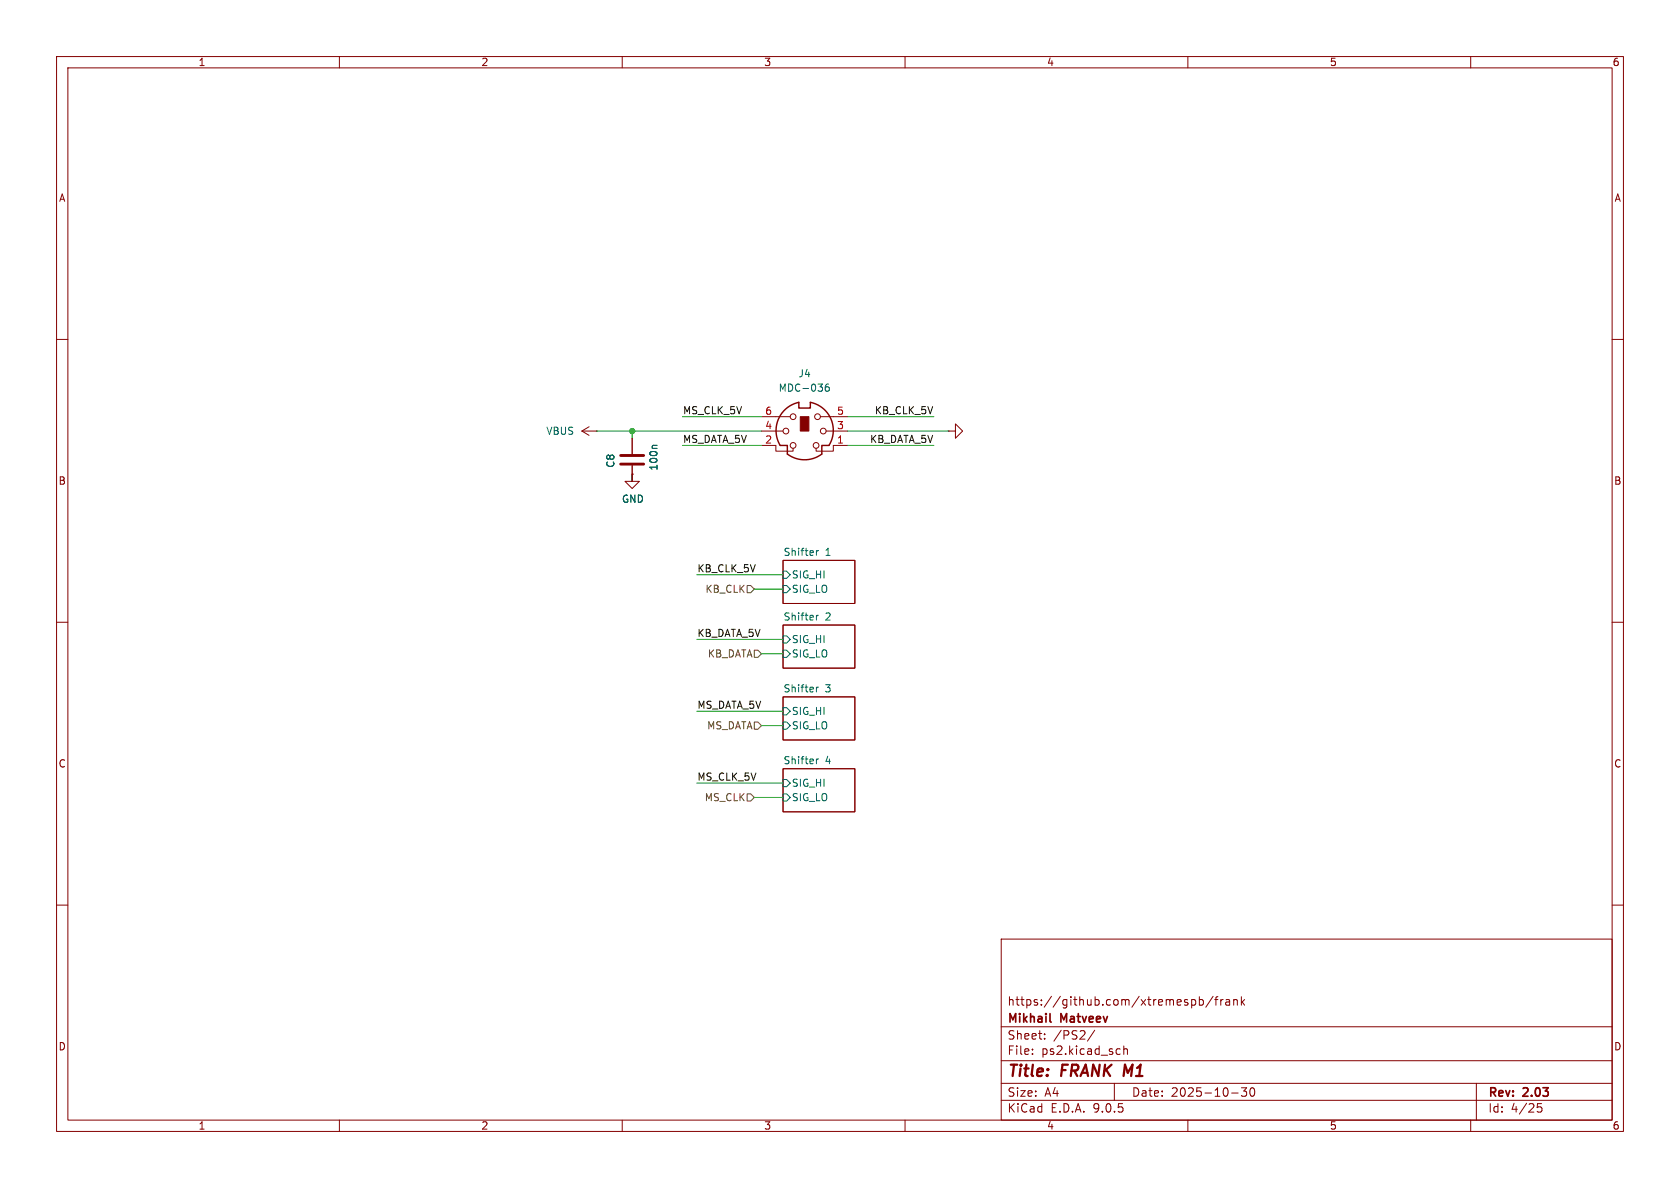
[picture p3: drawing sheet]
(kicad_sch
 (version 20250114)
 (generator "eeschema")
 (generator_version "9.0")
 (paper "A4")
 (title_block
  (title "${NAME} ${MODEL}")
  (date "${DATE}")
  (rev "${VERSION}")
  (company "Mikhail Matveev")
  (comment 1 "https://github.com/xtremespb/frank"))
 (lib_symbols
  (symbol "Connector:Mini-DIN-6"
   (pin_names
    (offset 1.016)) (exclude_from_sim no) (in_bom yes) (on_board yes)
   (property "Reference" "J" (at 0 6.35 0) (effects (font (size 1.27 1.27))))
   (property "Value" "Mini-DIN-6" (at 0 -6.35 0) (effects (font (size 1.27 1.27))))
   (property "Footprint" "" (at 0 0 0) (effects (font (size 1.27 1.27)) (hide yes)))
   (property "Datasheet" "http://service.powerdynamics.com/ec/Catalog17/Section%2011.pdf" (at 0 0 0) (effects (font (size 1.27 1.27)) (hide yes)))
   (property "Description" "6-pin Mini-DIN connector" (at 0 0 0) (effects (font (size 1.27 1.27)) (hide yes)))
   (symbol "Mini-DIN-6_0_1"
    (polyline (pts (xy -4.318 -2.54) (xy -3.048 -2.54) (xy -3.048 -4.064)) (stroke (width 0.254) (type default)) (fill (type none)))
    (polyline (pts (xy -3.81 0) (xy -5.08 0)) (stroke (width 0) (type default)) (fill (type none)))
    (circle (center -3.302 0) (radius 0.508) (stroke (width 0) (type default)) (fill (type none)))
    (polyline (pts (xy -2.54 2.54) (xy -5.08 2.54)) (stroke (width 0) (type default)) (fill (type none)))
    (circle (center -2.032 2.54) (radius 0.508) (stroke (width 0) (type default)) (fill (type none)))
    (circle (center -2.032 -2.54) (radius 0.508) (stroke (width 0) (type default)) (fill (type none)))
    (polyline (pts (xy -2.032 -3.048) (xy -2.032 -3.556) (xy -5.08 -3.556) (xy -5.08 -2.54)) (stroke (width 0) (type default)) (fill (type none)))
    (polyline (pts (xy -1.016 5.08) (xy -1.016 4.064) (xy 1.016 4.064) (xy 1.016 5.08)) (stroke (width 0.254) (type default)) (fill (type none)))
    (rectangle (start -0.762 2.54) (end 0.762 0) (stroke (width 0) (type default)) (fill (type outline)))
    (arc (start 3.048 -4.064) (mid 0 -5.08) (end -3.048 -4.064) (stroke (width 0.254) (type default)) (fill (type none)))
    (arc (start 1.016 5.08) (mid 4.6646 2.1356) (end 4.318 -2.54) (stroke (width 0.254) (type default)) (fill (type none)))
    (arc (start -4.318 -2.54) (mid -4.6241 2.1181) (end -1.016 5.08) (stroke (width 0.254) (type default)) (fill (type none)))
    (circle (center 2.032 -2.54) (radius 0.508) (stroke (width 0) (type default)) (fill (type none)))
    (polyline (pts (xy 2.032 -3.048) (xy 2.032 -3.556) (xy 5.08 -3.556) (xy 5.08 -2.54)) (stroke (width 0) (type default)) (fill (type none)))
    (circle (center 2.286 2.54) (radius 0.508) (stroke (width 0) (type default)) (fill (type none)))
    (polyline (pts (xy 2.794 2.54) (xy 5.08 2.54)) (stroke (width 0) (type default)) (fill (type none)))
    (circle (center 3.302 0) (radius 0.508) (stroke (width 0) (type default)) (fill (type none)))
    (polyline (pts (xy 4.318 -2.54) (xy 3.048 -2.54) (xy 3.048 -4.064)) (stroke (width 0.254) (type default)) (fill (type none)))
    (polyline (pts (xy 5.08 0) (xy 3.81 0)) (stroke (width 0) (type default)) (fill (type none))))
   (symbol "Mini-DIN-6_1_1"
    (pin passive line (at -7.62 2.54 0) (length 2.54) (name "~" (effects (font (size 1.27 1.27)))) (number "6" (effects (font (size 1.27 1.27)))))
    (pin passive line (at -7.62 0 0) (length 2.54) (name "~" (effects (font (size 1.27 1.27)))) (number "4" (effects (font (size 1.27 1.27)))))
    (pin passive line (at -7.62 -2.54 0) (length 2.54) (name "~" (effects (font (size 1.27 1.27)))) (number "2" (effects (font (size 1.27 1.27)))))
    (pin passive line (at 7.62 2.54 180) (length 2.54) (name "~" (effects (font (size 1.27 1.27)))) (number "5" (effects (font (size 1.27 1.27)))))
    (pin passive line (at 7.62 0 180) (length 2.54) (name "~" (effects (font (size 1.27 1.27)))) (number "3" (effects (font (size 1.27 1.27)))))
    (pin passive line (at 7.62 -2.54 180) (length 2.54) (name "~" (effects (font (size 1.27 1.27)))) (number "1" (effects (font (size 1.27 1.27))))))
   (embedded_fonts no))
  (symbol "Device:C"
   (pin_numbers (hide yes))
   (pin_names
    (offset 0.254)) (exclude_from_sim no) (in_bom yes) (on_board yes)
   (property "Reference" "C" (at 0.635 2.54 0) (effects (font (size 1.27 1.27)) (justify left)))
   (property "Value" "C" (at 0.635 -2.54 0) (effects (font (size 1.27 1.27)) (justify left)))
   (property "Footprint" "" (at 0.9652 -3.81 0) (effects (font (size 1.27 1.27)) (hide yes)))
   (property "Datasheet" "~" (at 0 0 0) (effects (font (size 1.27 1.27)) (hide yes)))
   (property "Description" "Unpolarized capacitor" (at 0 0 0) (effects (font (size 1.27 1.27)) (hide yes)))
   (symbol "C_0_1"
    (polyline (pts (xy -2.032 0.762) (xy 2.032 0.762)) (stroke (width 0.508) (type default)) (fill (type none)))
    (polyline (pts (xy -2.032 -0.762) (xy 2.032 -0.762)) (stroke (width 0.508) (type default)) (fill (type none))))
   (symbol "C_1_1"
    (pin passive line (at 0 3.81 270) (length 2.794) (name "~" (effects (font (size 1.27 1.27)))) (number "1" (effects (font (size 1.27 1.27)))))
    (pin passive line (at 0 -3.81 90) (length 2.794) (name "~" (effects (font (size 1.27 1.27)))) (number "2" (effects (font (size 1.27 1.27))))))
   (embedded_fonts no))
  (symbol "power:GND"
   (power)
   (pin_numbers (hide yes))
   (pin_names
    (offset 0) (hide yes)) (exclude_from_sim no) (in_bom yes) (on_board yes)
   (property "Reference" "#PWR" (at 0 -6.35 0) (effects (font (size 1.27 1.27)) (hide yes)))
   (property "Value" "GND" (at 0 -3.81 0) (effects (font (size 1.27 1.27))))
   (property "Footprint" "" (at 0 0 0) (effects (font (size 1.27 1.27)) (hide yes)))
   (property "Datasheet" "" (at 0 0 0) (effects (font (size 1.27 1.27)) (hide yes)))
   (property "Description" "Power symbol creates a global label with name \"GND\" , ground" (at 0 0 0) (effects (font (size 1.27 1.27)) (hide yes)))
   (symbol "GND_0_1"
    (polyline (pts (xy 0 0) (xy 0 -1.27) (xy 1.27 -1.27) (xy 0 -2.54) (xy -1.27 -1.27) (xy 0 -1.27)) (stroke (width 0) (type default)) (fill (type none))))
   (symbol "GND_1_1"
    (pin power_in line (at 0 0 270) (length 0) (name "~" (effects (font (size 1.27 1.27)))) (number "1" (effects (font (size 1.27 1.27))))))
   (embedded_fonts no))
  (symbol "power:VBUS"
   (power)
   (pin_numbers (hide yes))
   (pin_names
    (offset 0) (hide yes)) (exclude_from_sim no) (in_bom yes) (on_board yes)
   (property "Reference" "#PWR" (at 0 -3.81 0) (effects (font (size 1.27 1.27)) (hide yes)))
   (property "Value" "VBUS" (at 0 3.556 0) (effects (font (size 1.27 1.27))))
   (property "Footprint" "" (at 0 0 0) (effects (font (size 1.27 1.27)) (hide yes)))
   (property "Datasheet" "" (at 0 0 0) (effects (font (size 1.27 1.27)) (hide yes)))
   (property "Description" "Power symbol creates a global label with name \"VBUS\"" (at 0 0 0) (effects (font (size 1.27 1.27)) (hide yes)))
   (symbol "VBUS_0_1"
    (polyline (pts (xy -0.762 1.27) (xy 0 2.54)) (stroke (width 0) (type default)) (fill (type none)))
    (polyline (pts (xy 0 2.54) (xy 0.762 1.27)) (stroke (width 0) (type default)) (fill (type none)))
    (polyline (pts (xy 0 0) (xy 0 2.54)) (stroke (width 0) (type default)) (fill (type none))))
   (symbol "VBUS_1_1"
    (pin power_in line (at 0 0 90) (length 0) (name "~" (effects (font (size 1.27 1.27)))) (number "1" (effects (font (size 1.27 1.27))))))
   (embedded_fonts no)))
 (junction
  (at 111.76 76.2)
  (diameter 0)
  (color 0 0 0 0))
 (wire
  (pts (xy 167.64 76.2) (xy 149.86 76.2))
  (stroke (width 0) (type default)))
 (wire
  (pts (xy 138.43 104.14) (xy 133.35 104.14))
  (stroke (width 0) (type default)))
 (wire
  (pts (xy 138.43 138.43) (xy 123.19 138.43))
  (stroke (width 0) (type default)))
 (wire
  (pts (xy 138.43 125.73) (xy 123.19 125.73))
  (stroke (width 0) (type default)))
 (wire
  (pts (xy 105.41 76.2) (xy 111.76 76.2))
  (stroke (width 0) (type default)))
 (wire
  (pts (xy 138.43 140.97) (xy 133.35 140.97))
  (stroke (width 0) (type default)))
 (wire
  (pts (xy 111.76 77.47) (xy 111.76 76.2))
  (stroke (width 0) (type default)))
 (wire
  (pts (xy 138.43 128.27) (xy 134.62 128.27))
  (stroke (width 0) (type default)))
 (wire
  (pts (xy 138.43 113.03) (xy 123.19 113.03))
  (stroke (width 0) (type default)))
 (wire
  (pts (xy 120.65 73.66) (xy 134.62 73.66))
  (stroke (width 0) (type default)))
 (wire
  (pts (xy 120.65 78.74) (xy 134.62 78.74))
  (stroke (width 0) (type default)))
 (wire
  (pts (xy 111.76 85.09) (xy 111.76 83.82))
  (stroke (width 0) (type default)))
 (wire
  (pts (xy 111.76 76.2) (xy 134.62 76.2))
  (stroke (width 0) (type default)))
 (wire
  (pts (xy 149.86 73.66) (xy 165.1 73.66))
  (stroke (width 0) (type default)))
 (wire
  (pts (xy 138.43 101.6) (xy 123.19 101.6))
  (stroke (width 0) (type default)))
 (wire
  (pts (xy 149.86 78.74) (xy 165.1 78.74))
  (stroke (width 0) (type default)))
 (wire
  (pts (xy 138.43 115.57) (xy 134.62 115.57))
  (stroke (width 0) (type default)))
 (label "MS_DATA_5V"
  (at 123.19 125.73 0)
  (effects (font (size 1.27 1.27)) (justify left bottom)))
 (label "KB_CLK_5V"
  (at 123.19 101.6 0)
  (effects (font (size 1.27 1.27)) (justify left bottom)))
 (label "MS_CLK_5V"
  (at 123.19 138.43 0)
  (effects (font (size 1.27 1.27)) (justify left bottom)))
 (label "KB_DATA_5V"
  (at 123.19 113.03 0)
  (effects (font (size 1.27 1.27)) (justify left bottom)))
 (label "MS_CLK_5V"
  (at 120.65 73.66 0)
  (effects (font (size 1.27 1.27)) (justify left bottom)))
 (label "MS_DATA_5V"
  (at 120.65 78.74 0)
  (effects (font (size 1.27 1.27)) (justify left bottom)))
 (label "KB_CLK_5V"
  (at 165.1 73.66 180)
  (effects (font (size 1.27 1.27)) (justify right bottom)))
 (label "KB_DATA_5V"
  (at 165.1 78.74 180)
  (effects (font (size 1.27 1.27)) (justify right bottom)))
 (hierarchical_label "KB_CLK"
  (shape input)
  (at 133.35 104.14 180)
  (effects (font (size 1.27 1.27)) (justify right)))
 (hierarchical_label "MS_DATA"
  (shape input)
  (at 134.62 128.27 180)
  (effects (font (size 1.27 1.27)) (justify right)))
 (hierarchical_label "MS_CLK"
  (shape input)
  (at 133.35 140.97 180)
  (effects (font (size 1.27 1.27)) (justify right)))
 (hierarchical_label "KB_DATA"
  (shape input)
  (at 134.62 115.57 180)
  (effects (font (size 1.27 1.27)) (justify right)))
 (symbol
  (lib_id "Device:C")
  (at 111.76 81.28 0)
  (unit 1)
  (exclude_from_sim no)
  (in_bom yes)
  (on_board yes)
  (dnp no)
  (property "Reference" "C8" (at 107.95 82.804 90) (effects (font (size 1.27 1.27)) (justify left)))
  (property "Value" "100n" (at 115.57 83.312 90) (effects (font (size 1.27 1.27)) (justify left)))
  (property "Footprint" "FRANK:C_0805_2012Metric" (at 112.7252 85.09 0) (effects (font (size 1.27 1.27)) (hide yes)))
  (property "Datasheet" "~" (at 111.76 81.28 0) (effects (font (size 1.27 1.27)) (hide yes)))
  (property "Description" "Unpolarized capacitor" (at 111.76 81.28 0) (effects (font (size 1.27 1.27)) (hide yes)))
  (property "AliExpress" "https://www.aliexpress.com/item/33008008276.html" (at 111.76 81.28 0) (effects (font (size 1.27 1.27)) (hide yes)))
  (property "Attrition Qty" "" (at 111.76 81.28 90) (effects (font (size 1.27 1.27)) (hide yes)))
  (property "Category" "" (at 111.76 81.28 90) (effects (font (size 1.27 1.27)) (hide yes)))
  (property "Class" "" (at 111.76 81.28 90) (effects (font (size 1.27 1.27)) (hide yes)))
  (property "Crystal Type" "" (at 111.76 81.28 90) (effects (font (size 1.27 1.27)) (hide yes)))
  (property "Frequency" "" (at 111.76 81.28 90) (effects (font (size 1.27 1.27)) (hide yes)))
  (property "Frequency Stability" "" (at 111.76 81.28 90) (effects (font (size 1.27 1.27)) (hide yes)))
  (property "Frequency Tolerance" "" (at 111.76 81.28 90) (effects (font (size 1.27 1.27)) (hide yes)))
  (property "Load Capacitance" "" (at 111.76 81.28 90) (effects (font (size 1.27 1.27)) (hide yes)))
  (property "Manufacturer" "" (at 111.76 81.28 90) (effects (font (size 1.27 1.27)) (hide yes)))
  (property "Minimum Qty" "" (at 111.76 81.28 90) (effects (font (size 1.27 1.27)) (hide yes)))
  (property "Normal Temperature Frequency Tolerance" "" (at 111.76 81.28 90) (effects (font (size 1.27 1.27)) (hide yes)))
  (property "Operating Temperature" "" (at 111.76 81.28 90) (effects (font (size 1.27 1.27)) (hide yes)))
  (property "Part" "" (at 111.76 81.28 90) (effects (font (size 1.27 1.27)) (hide yes)))
  (property "Process" "" (at 111.76 81.28 90) (effects (font (size 1.27 1.27)) (hide yes)))
  (property "Stock" "" (at 111.76 81.28 90) (effects (font (size 1.27 1.27)) (hide yes)))
  (property "Type" "" (at 111.76 81.28 90) (effects (font (size 1.27 1.27)) (hide yes)))
  (pin "1")
  (pin "2"))
 (symbol
  (lib_id "Connector:Mini-DIN-6")
  (at 142.24 76.2 0)
  (unit 1)
  (exclude_from_sim no)
  (in_bom yes)
  (on_board yes)
  (dnp no)
  (fields_autoplaced yes)
  (property "Reference" "J4" (at 142.2577 66.04 0) (effects (font (size 1.27 1.27))))
  (property "Value" "MDC-036" (at 142.2577 68.58 0) (effects (font (size 1.27 1.27))))
  (property "Footprint" "FRANK:MiniDIN (6 Pin, female)" (at 142.24 76.2 0) (effects (font (size 1.27 1.27)) (hide yes)))
  (property "Datasheet" "http://service.powerdynamics.com/ec/Catalog17/Section%2011.pdf" (at 142.24 76.2 0) (effects (font (size 1.27 1.27)) (hide yes)))
  (property "Description" "6-pin Mini-DIN connector" (at 142.24 76.2 0) (effects (font (size 1.27 1.27)) (hide yes)))
  (property "AliExpress" "https://www.aliexpress.com/item/4000106131593.html" (at 142.24 76.2 0) (effects (font (size 1.27 1.27)) (hide yes)))
  (property "Attrition Qty" "" (at 142.24 76.2 0) (effects (font (size 1.27 1.27)) (hide yes)))
  (property "Category" "" (at 142.24 76.2 0) (effects (font (size 1.27 1.27)) (hide yes)))
  (property "Class" "" (at 142.24 76.2 0) (effects (font (size 1.27 1.27)) (hide yes)))
  (property "Crystal Type" "" (at 142.24 76.2 0) (effects (font (size 1.27 1.27)) (hide yes)))
  (property "Frequency" "" (at 142.24 76.2 0) (effects (font (size 1.27 1.27)) (hide yes)))
  (property "Frequency Stability" "" (at 142.24 76.2 0) (effects (font (size 1.27 1.27)) (hide yes)))
  (property "Frequency Tolerance" "" (at 142.24 76.2 0) (effects (font (size 1.27 1.27)) (hide yes)))
  (property "Load Capacitance" "" (at 142.24 76.2 0) (effects (font (size 1.27 1.27)) (hide yes)))
  (property "Manufacturer" "" (at 142.24 76.2 0) (effects (font (size 1.27 1.27)) (hide yes)))
  (property "Minimum Qty" "" (at 142.24 76.2 0) (effects (font (size 1.27 1.27)) (hide yes)))
  (property "Normal Temperature Frequency Tolerance" "" (at 142.24 76.2 0) (effects (font (size 1.27 1.27)) (hide yes)))
  (property "Operating Temperature" "" (at 142.24 76.2 0) (effects (font (size 1.27 1.27)) (hide yes)))
  (property "Part" "" (at 142.24 76.2 0) (effects (font (size 1.27 1.27)) (hide yes)))
  (property "Process" "" (at 142.24 76.2 0) (effects (font (size 1.27 1.27)) (hide yes)))
  (property "Stock" "" (at 142.24 76.2 0) (effects (font (size 1.27 1.27)) (hide yes)))
  (property "Type" "" (at 142.24 76.2 0) (effects (font (size 1.27 1.27)) (hide yes)))
  (pin "1")
  (pin "2")
  (pin "3")
  (pin "4")
  (pin "5")
  (pin "6"))
 (symbol
  (lib_id "power:GND")
  (at 167.64 76.2 90)
  (unit 1)
  (exclude_from_sim no)
  (in_bom yes)
  (on_board yes)
  (dnp no)
  (property "Reference" "#PWR034" (at 173.99 76.2 0) (effects (font (size 1.27 1.27)) (hide yes)))
  (property "Value" "GND" (at 172.72 76.2 90) (effects (font (size 1.27 1.27)) (hide yes)))
  (property "Footprint" "" (at 167.64 76.2 0) (effects (font (size 1.27 1.27)) (hide yes)))
  (property "Datasheet" "" (at 167.64 76.2 0) (effects (font (size 1.27 1.27)) (hide yes)))
  (property "Description" "Power symbol creates a global label with name \"GND\" , ground" (at 167.64 76.2 0) (effects (font (size 1.27 1.27)) (hide yes)))
  (pin "1"))
 (symbol
  (lib_id "power:VBUS")
  (at 105.41 76.2 90)
  (unit 1)
  (exclude_from_sim no)
  (in_bom yes)
  (on_board yes)
  (dnp no)
  (property "Reference" "#PWR032" (at 109.22 76.2 0) (effects (font (size 1.27 1.27)) (hide yes)))
  (property "Value" "VBUS" (at 101.6 76.1999 90) (effects (font (size 1.27 1.27)) (justify left)))
  (property "Footprint" "" (at 105.41 76.2 0) (effects (font (size 1.27 1.27)) (hide yes)))
  (property "Datasheet" "" (at 105.41 76.2 0) (effects (font (size 1.27 1.27)) (hide yes)))
  (property "Description" "Power symbol creates a global label with name \"VBUS\"" (at 105.41 76.2 0) (effects (font (size 1.27 1.27)) (hide yes)))
  (pin "1"))
 (symbol
  (lib_id "power:GND")
  (at 111.76 83.82 0)
  (unit 1)
  (exclude_from_sim no)
  (in_bom yes)
  (on_board yes)
  (dnp no)
  (property "Reference" "#PWR033" (at 111.76 90.17 0) (effects (font (size 1.27 1.27)) (hide yes)))
  (property "Value" "GND" (at 111.887 88.2142 0) (effects (font (size 1.27 1.27))))
  (property "Footprint" "" (at 111.76 83.82 0) (effects (font (size 1.27 1.27)) (hide yes)))
  (property "Datasheet" "" (at 111.76 83.82 0) (effects (font (size 1.27 1.27)) (hide yes)))
  (property "Description" "Power symbol creates a global label with name \"GND\" , ground" (at 111.76 83.82 0) (effects (font (size 1.27 1.27)) (hide yes)))
  (pin "1"))
 (sheet
  (at 138.43 123.19)
  (size 12.7 7.62)
  (exclude_from_sim no)
  (in_bom yes)
  (on_board yes)
  (dnp no)
  (fields_autoplaced yes)
  (stroke (width 0.1524) (type solid))
  (fill (color 0 0 0 0.0000))
  (property "Sheetname" "Shifter 3" (at 138.43 122.4784 0) (effects (font (size 1.27 1.27)) (justify left bottom)))
  (property "Sheetfile" "level_shifter.kicad_sch" (at 138.43 131.3946 0) (effects (font (size 1.27 1.27)) (justify left top) (hide yes)))
  (pin "SIG_HI" input (at 138.43 125.73 180) (effects (font (size 1.27 1.27)) (justify left)))
  (pin "SIG_LO" input (at 138.43 128.27 180) (effects (font (size 1.27 1.27)) (justify left))))
 (sheet
  (at 138.43 99.06)
  (size 12.7 7.62)
  (exclude_from_sim no)
  (in_bom yes)
  (on_board yes)
  (dnp no)
  (fields_autoplaced yes)
  (stroke (width 0.1524) (type solid))
  (fill (color 0 0 0 0.0000))
  (property "Sheetname" "Shifter 1" (at 138.43 98.3484 0) (effects (font (size 1.27 1.27)) (justify left bottom)))
  (property "Sheetfile" "level_shifter.kicad_sch" (at 138.43 107.2646 0) (effects (font (size 1.27 1.27)) (justify left top) (hide yes)))
  (pin "SIG_HI" input (at 138.43 101.6 180) (effects (font (size 1.27 1.27)) (justify left)))
  (pin "SIG_LO" input (at 138.43 104.14 180) (effects (font (size 1.27 1.27)) (justify left))))
 (sheet
  (at 138.43 110.49)
  (size 12.7 7.62)
  (exclude_from_sim no)
  (in_bom yes)
  (on_board yes)
  (dnp no)
  (fields_autoplaced yes)
  (stroke (width 0.1524) (type solid))
  (fill (color 0 0 0 0.0000))
  (property "Sheetname" "Shifter 2" (at 138.43 109.7784 0) (effects (font (size 1.27 1.27)) (justify left bottom)))
  (property "Sheetfile" "level_shifter.kicad_sch" (at 138.43 118.6946 0) (effects (font (size 1.27 1.27)) (justify left top) (hide yes)))
  (pin "SIG_HI" input (at 138.43 113.03 180) (effects (font (size 1.27 1.27)) (justify left)))
  (pin "SIG_LO" input (at 138.43 115.57 180) (effects (font (size 1.27 1.27)) (justify left))))
 (sheet
  (at 138.43 135.89)
  (size 12.7 7.62)
  (exclude_from_sim no)
  (in_bom yes)
  (on_board yes)
  (dnp no)
  (fields_autoplaced yes)
  (stroke (width 0.1524) (type solid))
  (fill (color 0 0 0 0.0000))
  (property "Sheetname" "Shifter 4" (at 138.43 135.1784 0) (effects (font (size 1.27 1.27)) (justify left bottom)))
  (property "Sheetfile" "level_shifter.kicad_sch" (at 138.43 144.0946 0) (effects (font (size 1.27 1.27)) (justify left top) (hide yes)))
  (pin "SIG_HI" input (at 138.43 138.43 180) (effects (font (size 1.27 1.27)) (justify left)))
  (pin "SIG_LO" input (at 138.43 140.97 180) (effects (font (size 1.27 1.27)) (justify left)))))
